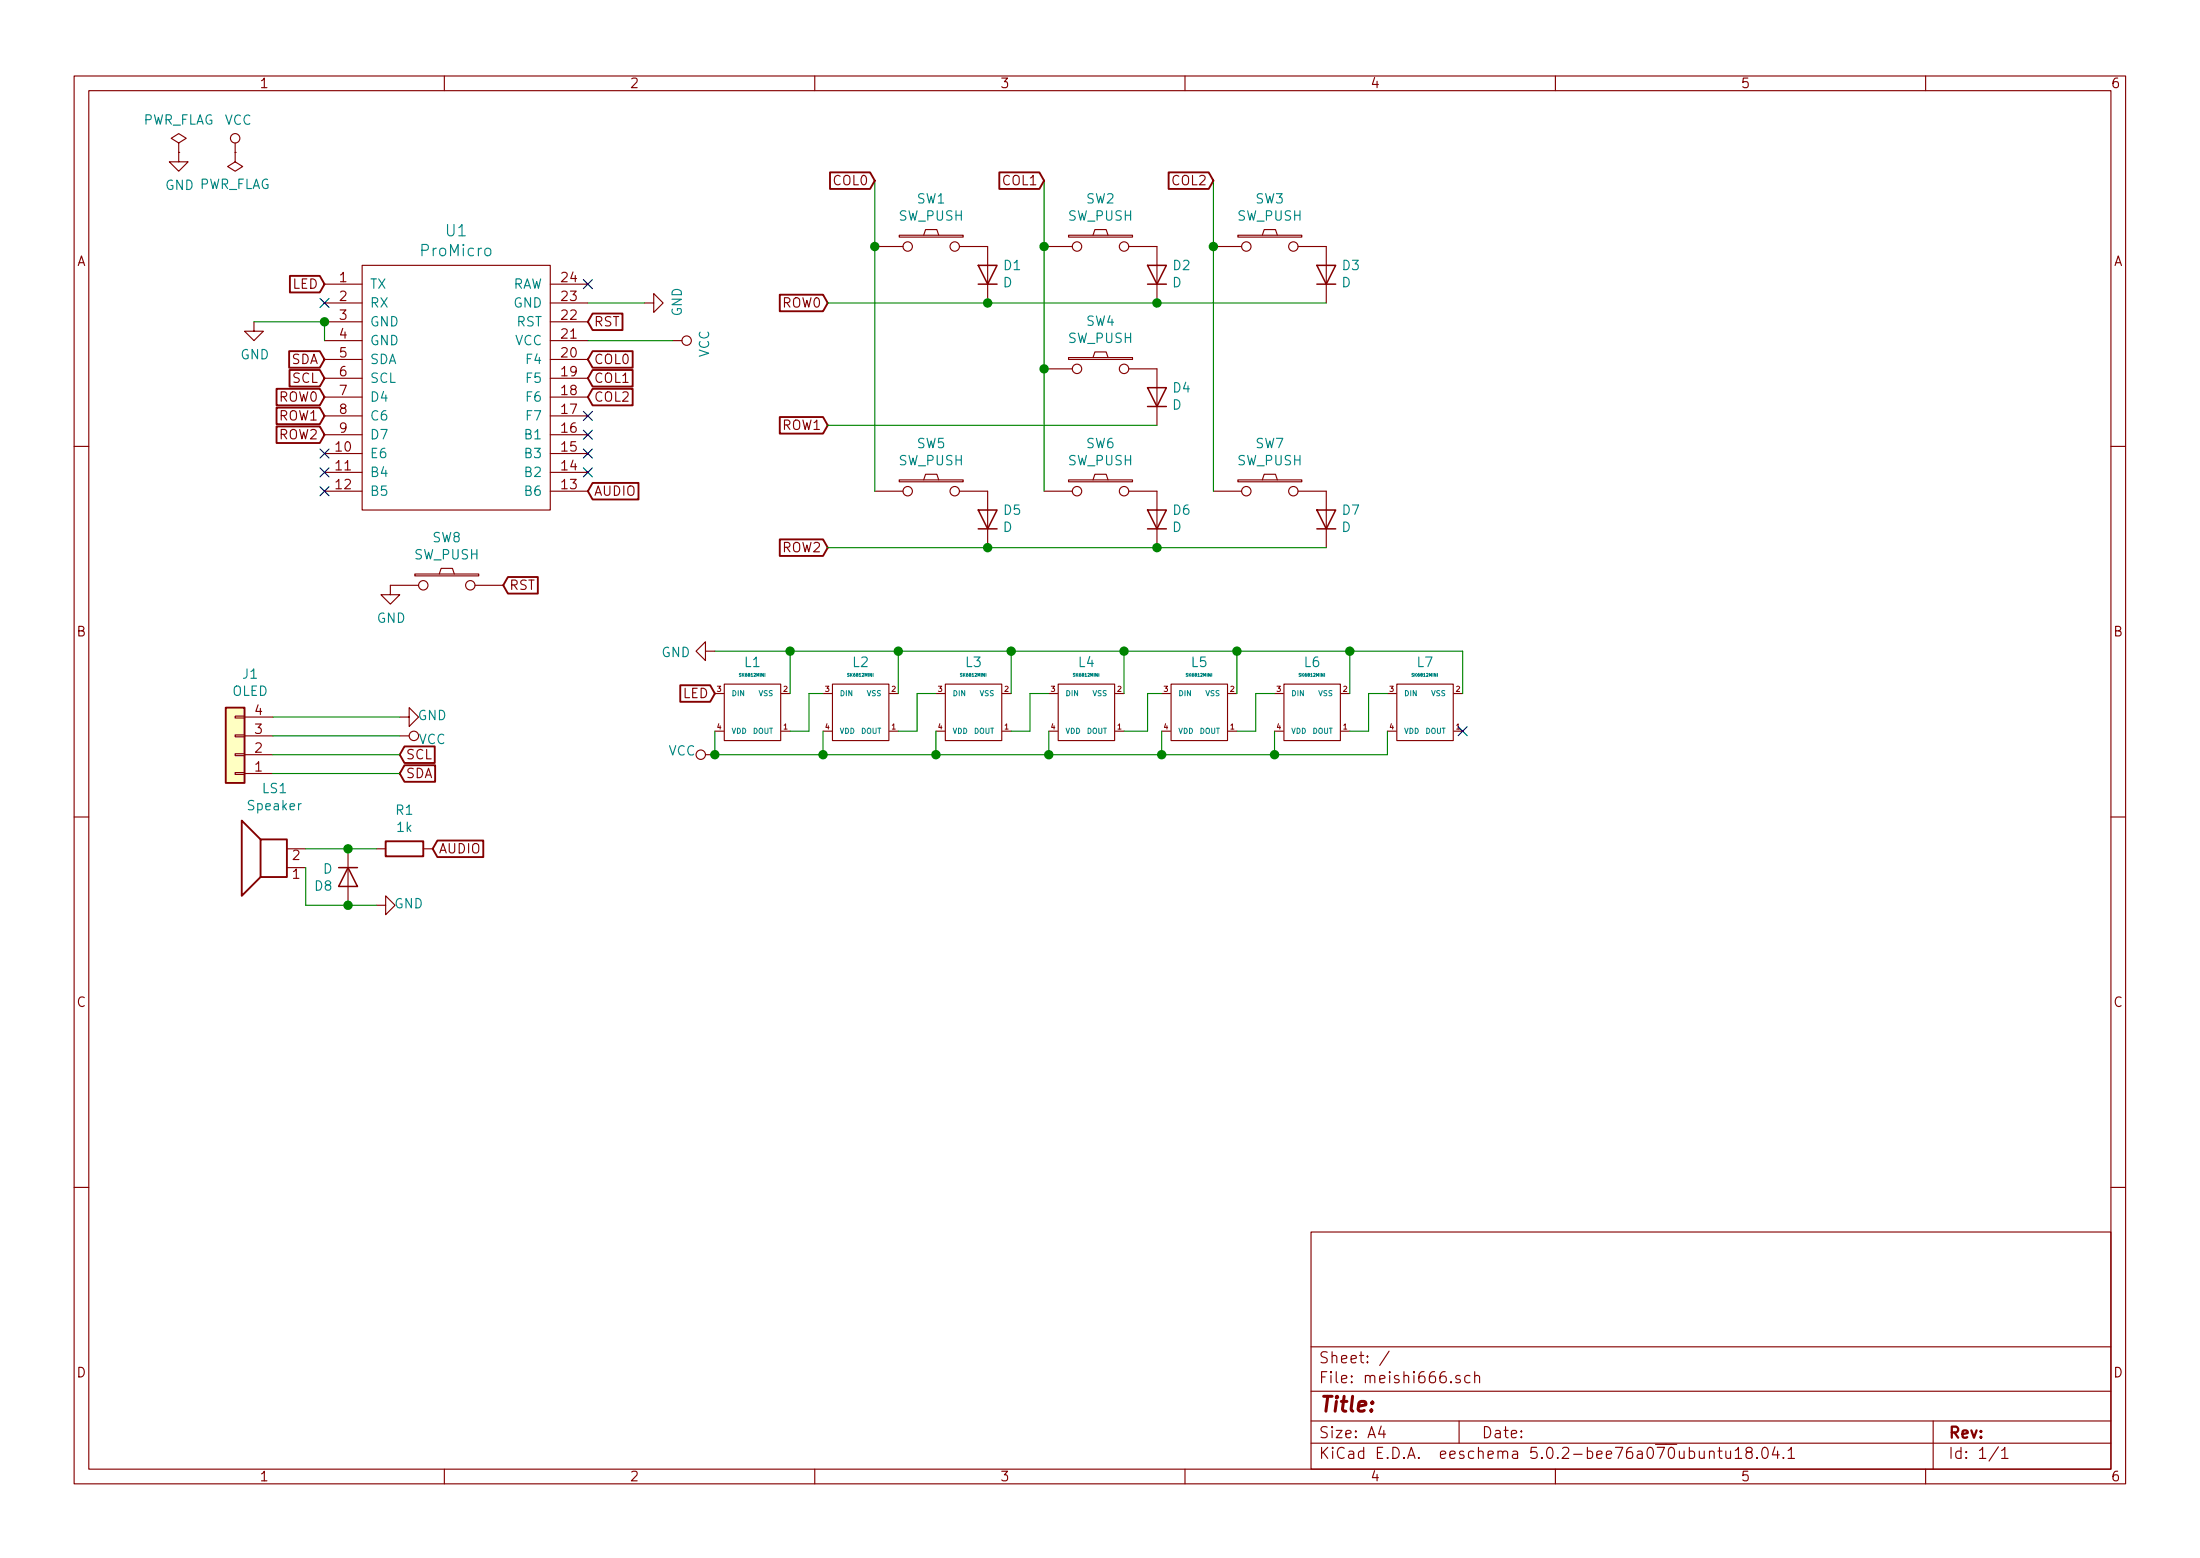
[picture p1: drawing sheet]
EESchema Schematic File Version 4
LIBS:meishi7-cache
EELAYER 26 0
EELAYER END
$Descr A4 11693 8268
encoding utf-8
Sheet 1 1
Title ""
Date ""
Rev ""
Comp ""
Comment1 ""
Comment2 ""
Comment3 ""
Comment4 ""
$EndDescr
$Comp
L kbd:ProMicro U1
U 1 1
P 2425 2250
F 0 "U1" H 2425 3287 60  0000 C CNN
F 1 "ProMicro" H 2425 3181 60  0000 C CNN
F 2 "keebio_parts:ArduinoProMicro" H 2525 1200 60  0001 C CNN
F 3 "" H 2525 1200 60  0000 C CNN
	1    2425 2250
	1    0    0    -1  
$EndComp
$Comp
L kbd:SW_PUSH SW1
U 1 1
P 4950 1300
F 0 "SW1" H 4950 1555 50  0000 C CNN
F 1 "SW_PUSH" H 4950 1464 50  0000 C CNN
F 2 "keebio_parts:MX_PCB_100H" H 4950 1300 50  0001 C CNN
F 3 "" H 4950 1300 50  0000 C CNN
	1    4950 1300
	1    0    0    -1  
$EndComp
$Comp
L kbd:SW_PUSH SW3
U 1 1
P 6750 1300
F 0 "SW3" H 6750 1555 50  0000 C CNN
F 1 "SW_PUSH" H 6750 1464 50  0000 C CNN
F 2 "keebio_parts:MX_PCB_100H" H 6750 1300 50  0001 C CNN
F 3 "" H 6750 1300 50  0000 C CNN
	1    6750 1300
	1    0    0    -1  
$EndComp
$Comp
L kbd:SW_PUSH SW4
U 1 1
P 5850 1950
F 0 "SW4" H 5850 2205 50  0000 C CNN
F 1 "SW_PUSH" H 5850 2114 50  0000 C CNN
F 2 "keebio_parts:MX_PCB_100H" H 5850 1950 50  0001 C CNN
F 3 "" H 5850 1950 50  0000 C CNN
	1    5850 1950
	1    0    0    -1  
$EndComp
$Comp
L kbd:SW_PUSH SW5
U 1 1
P 4950 2600
F 0 "SW5" H 4950 2855 50  0000 C CNN
F 1 "SW_PUSH" H 4950 2764 50  0000 C CNN
F 2 "keebio_parts:MX_PCB_100H" H 4950 2600 50  0001 C CNN
F 3 "" H 4950 2600 50  0000 C CNN
	1    4950 2600
	1    0    0    -1  
$EndComp
$Comp
L kbd:SW_PUSH SW6
U 1 1
P 5850 2600
F 0 "SW6" H 5850 2855 50  0000 C CNN
F 1 "SW_PUSH" H 5850 2764 50  0000 C CNN
F 2 "keebio_parts:MX_PCB_100H" H 5850 2600 50  0001 C CNN
F 3 "" H 5850 2600 50  0000 C CNN
	1    5850 2600
	1    0    0    -1  
$EndComp
$Comp
L kbd:SW_PUSH SW7
U 1 1
P 6750 2600
F 0 "SW7" H 6750 2855 50  0000 C CNN
F 1 "SW_PUSH" H 6750 2764 50  0000 C CNN
F 2 "keebio_parts:MX_PCB_100H" H 6750 2600 50  0001 C CNN
F 3 "" H 6750 2600 50  0000 C CNN
	1    6750 2600
	1    0    0    -1  
$EndComp
$Comp
L kbd:SW_PUSH SW2
U 1 1
P 5850 1300
F 0 "SW2" H 5850 1555 50  0000 C CNN
F 1 "SW_PUSH" H 5850 1464 50  0000 C CNN
F 2 "keebio_parts:MX_PCB_100H" H 5850 1300 50  0001 C CNN
F 3 "" H 5850 1300 50  0000 C CNN
	1    5850 1300
	1    0    0    -1  
$EndComp
$Comp
L kbd:SK6812MINI L1
U 1 1
P 4000 3775
F 0 "L1" H 4000 3513 51  0000 C CNN
F 1 "SK6812MINI" H 4000 3578 16  0000 C CNN
F 2 "kbd:SK6812MINI_rev" H 4000 3775 60  0001 C CNN
F 3 "" H 4000 3775 60  0001 C CNN
	1    4000 3775
	-1   0    0    1   
$EndComp
$Comp
L kbd:SK6812MINI L2
U 1 1
P 4575 3775
F 0 "L2" H 4575 3513 51  0000 C CNN
F 1 "SK6812MINI" H 4575 3578 16  0000 C CNN
F 2 "kbd:SK6812MINI_rev" H 4575 3775 60  0001 C CNN
F 3 "" H 4575 3775 60  0001 C CNN
	1    4575 3775
	-1   0    0    1   
$EndComp
$Comp
L kbd:SK6812MINI L3
U 1 1
P 5175 3775
F 0 "L3" H 5175 3513 51  0000 C CNN
F 1 "SK6812MINI" H 5175 3578 16  0000 C CNN
F 2 "kbd:SK6812MINI_rev" H 5175 3775 60  0001 C CNN
F 3 "" H 5175 3775 60  0001 C CNN
	1    5175 3775
	-1   0    0    1   
$EndComp
$Comp
L kbd:SK6812MINI L4
U 1 1
P 5775 3775
F 0 "L4" H 5775 3513 51  0000 C CNN
F 1 "SK6812MINI" H 5775 3578 16  0000 C CNN
F 2 "kbd:SK6812MINI_rev" H 5775 3775 60  0001 C CNN
F 3 "" H 5775 3775 60  0001 C CNN
	1    5775 3775
	-1   0    0    1   
$EndComp
$Comp
L kbd:SK6812MINI L5
U 1 1
P 6375 3775
F 0 "L5" H 6375 3513 51  0000 C CNN
F 1 "SK6812MINI" H 6375 3578 16  0000 C CNN
F 2 "kbd:SK6812MINI_rev" H 6375 3775 60  0001 C CNN
F 3 "" H 6375 3775 60  0001 C CNN
	1    6375 3775
	-1   0    0    1   
$EndComp
$Comp
L kbd:SK6812MINI L6
U 1 1
P 6975 3775
F 0 "L6" H 6975 3513 51  0000 C CNN
F 1 "SK6812MINI" H 6975 3578 16  0000 C CNN
F 2 "kbd:SK6812MINI_rev" H 6975 3775 60  0001 C CNN
F 3 "" H 6975 3775 60  0001 C CNN
	1    6975 3775
	-1   0    0    1   
$EndComp
$Comp
L kbd:SK6812MINI L7
U 1 1
P 7575 3775
F 0 "L7" H 7575 3513 51  0000 C CNN
F 1 "SK6812MINI" H 7575 3578 16  0000 C CNN
F 2 "kbd:SK6812MINI_rev" H 7575 3775 60  0001 C CNN
F 3 "" H 7575 3775 60  0001 C CNN
	1    7575 3775
	-1   0    0    1   
$EndComp
NoConn ~ 3125 1500
Text GLabel 3125 1700 2    50   Input ~ 0
RST
Text GLabel 3125 2000 2    50   Input ~ 0
COL1
Text GLabel 3125 2100 2    50   Input ~ 0
COL2
Text GLabel 3125 1900 2    50   Input ~ 0
COL0
$Comp
L power:GND #PWR0101
U 1 1
P 3425 1600
F 0 "#PWR0101" H 3425 1350 50  0001 C CNN
F 1 "GND" H 3430 1427 50  0000 C CNN
F 2 "" H 3425 1600 50  0001 C CNN
F 3 "" H 3425 1600 50  0001 C CNN
	1    3425 1600
	0    -1   -1   0   
$EndComp
$Comp
L power:VCC #PWR0102
U 1 1
P 3575 1800
F 0 "#PWR0102" H 3575 1650 50  0001 C CNN
F 1 "VCC" H 3592 1973 50  0000 C CNN
F 2 "" H 3575 1800 50  0001 C CNN
F 3 "" H 3575 1800 50  0001 C CNN
	1    3575 1800
	0    1    1    0   
$EndComp
Text GLabel 1725 2100 0    50   Input ~ 0
ROW0
Text GLabel 1725 2200 0    50   Input ~ 0
ROW1
Text GLabel 1725 2300 0    50   Input ~ 0
ROW2
Wire Wire Line
	1725 1700 1725 1800
Wire Wire Line
	3125 1600 3425 1600
Wire Wire Line
	3125 1800 3575 1800
$Comp
L power:GND #PWR0103
U 1 1
P 1350 1700
F 0 "#PWR0103" H 1350 1450 50  0001 C CNN
F 1 "GND" H 1355 1527 50  0000 C CNN
F 2 "" H 1350 1700 50  0001 C CNN
F 3 "" H 1350 1700 50  0001 C CNN
	1    1350 1700
	1    0    0    -1  
$EndComp
Wire Wire Line
	1725 1700 1350 1700
Connection ~ 1725 1700
Text GLabel 1725 1900 0    50   Input ~ 0
SDA
Text GLabel 1725 2000 0    50   Input ~ 0
SCL
Text GLabel 1725 1500 0    50   Input ~ 0
LED
NoConn ~ 3125 2200
NoConn ~ 3125 2300
NoConn ~ 3125 2400
NoConn ~ 3125 2500
NoConn ~ 1725 2600
NoConn ~ 1725 2500
NoConn ~ 1725 2400
$Comp
L Device:D D1
U 1 1
P 5250 1450
F 0 "D1" V 5296 1371 50  0000 R CNN
F 1 "D" V 5205 1371 50  0000 R CNN
F 2 "keebio_parts:Diode-hybrid-3pad" H 5250 1450 50  0001 C CNN
F 3 "~" H 5250 1450 50  0001 C CNN
	1    5250 1450
	0    -1   -1   0   
$EndComp
$Comp
L Device:D D2
U 1 1
P 6150 1450
F 0 "D2" V 6196 1371 50  0000 R CNN
F 1 "D" V 6105 1371 50  0000 R CNN
F 2 "keebio_parts:Diode-hybrid-3pad" H 6150 1450 50  0001 C CNN
F 3 "~" H 6150 1450 50  0001 C CNN
	1    6150 1450
	0    -1   -1   0   
$EndComp
$Comp
L Device:D D3
U 1 1
P 7050 1450
F 0 "D3" V 7096 1371 50  0000 R CNN
F 1 "D" V 7005 1371 50  0000 R CNN
F 2 "keebio_parts:Diode-hybrid-3pad" H 7050 1450 50  0001 C CNN
F 3 "~" H 7050 1450 50  0001 C CNN
	1    7050 1450
	0    -1   -1   0   
$EndComp
$Comp
L Device:D D4
U 1 1
P 6150 2100
F 0 "D4" V 6196 2021 50  0000 R CNN
F 1 "D" V 6105 2021 50  0000 R CNN
F 2 "keebio_parts:Diode-hybrid-3pad" H 6150 2100 50  0001 C CNN
F 3 "~" H 6150 2100 50  0001 C CNN
	1    6150 2100
	0    -1   -1   0   
$EndComp
$Comp
L Device:D D5
U 1 1
P 5250 2750
F 0 "D5" V 5296 2671 50  0000 R CNN
F 1 "D" V 5205 2671 50  0000 R CNN
F 2 "keebio_parts:Diode-hybrid-3pad" H 5250 2750 50  0001 C CNN
F 3 "~" H 5250 2750 50  0001 C CNN
	1    5250 2750
	0    -1   -1   0   
$EndComp
$Comp
L Device:D D6
U 1 1
P 6150 2750
F 0 "D6" V 6196 2671 50  0000 R CNN
F 1 "D" V 6105 2671 50  0000 R CNN
F 2 "keebio_parts:Diode-hybrid-3pad" H 6150 2750 50  0001 C CNN
F 3 "~" H 6150 2750 50  0001 C CNN
	1    6150 2750
	0    -1   -1   0   
$EndComp
$Comp
L Device:D D7
U 1 1
P 7050 2750
F 0 "D7" V 7096 2671 50  0000 R CNN
F 1 "D" V 7005 2671 50  0000 R CNN
F 2 "keebio_parts:Diode-hybrid-3pad" H 7050 2750 50  0001 C CNN
F 3 "~" H 7050 2750 50  0001 C CNN
	1    7050 2750
	0    -1   -1   0   
$EndComp
Wire Wire Line
	4650 2600 4650 1300
Connection ~ 4650 1300
Wire Wire Line
	4650 1300 4650 950 
Wire Wire Line
	5550 2600 5550 1950
Connection ~ 5550 1300
Wire Wire Line
	5550 1300 5550 950 
Connection ~ 5550 1950
Wire Wire Line
	5550 1950 5550 1300
Wire Wire Line
	6450 2600 6450 1300
Connection ~ 6450 1300
Wire Wire Line
	6450 1300 6450 950 
Wire Wire Line
	7050 1600 6150 1600
Connection ~ 6150 1600
Wire Wire Line
	6150 1600 5250 1600
Connection ~ 6150 2900
Wire Wire Line
	6150 2900 5250 2900
Text GLabel 4650 950  0    50   Input ~ 0
COL0
Text GLabel 5550 950  0    50   Input ~ 0
COL1
Text GLabel 6450 950  0    50   Input ~ 0
COL2
Text GLabel 4400 1600 0    50   Input ~ 0
ROW0
Text GLabel 4400 2250 0    50   Input ~ 0
ROW1
Text GLabel 4400 2900 0    50   Input ~ 0
ROW2
Wire Wire Line
	5250 1600 4400 1600
Connection ~ 5250 1600
Wire Wire Line
	4400 2250 6150 2250
Wire Wire Line
	5250 2900 4400 2900
Connection ~ 5250 2900
Text GLabel 3800 3675 0    50   Input ~ 0
LED
Wire Wire Line
	4200 3875 4300 3875
Wire Wire Line
	4300 3875 4300 3675
Wire Wire Line
	4300 3675 4375 3675
Wire Wire Line
	4775 3875 4875 3875
Wire Wire Line
	4875 3875 4875 3675
Wire Wire Line
	4875 3675 4975 3675
Wire Wire Line
	5375 3875 5475 3875
Wire Wire Line
	5475 3875 5475 3675
Wire Wire Line
	5475 3675 5575 3675
Wire Wire Line
	5975 3875 6100 3875
Wire Wire Line
	6100 3875 6100 3675
Wire Wire Line
	6100 3675 6175 3675
Wire Wire Line
	6575 3875 6675 3875
Wire Wire Line
	6675 3875 6675 3675
Wire Wire Line
	6675 3675 6775 3675
Wire Wire Line
	7175 3875 7275 3875
Wire Wire Line
	7275 3875 7275 3675
Wire Wire Line
	7275 3675 7375 3675
Wire Wire Line
	4200 3675 4200 3450
Wire Wire Line
	4200 3450 4775 3450
Wire Wire Line
	7775 3675 7775 3450
Wire Wire Line
	7175 3675 7175 3450
Connection ~ 7175 3450
Wire Wire Line
	7175 3450 7775 3450
Wire Wire Line
	6575 3675 6575 3450
Connection ~ 6575 3450
Wire Wire Line
	6575 3450 7175 3450
Wire Wire Line
	5975 3675 5975 3450
Connection ~ 5975 3450
Wire Wire Line
	5975 3450 6575 3450
Wire Wire Line
	5375 3675 5375 3450
Connection ~ 5375 3450
Wire Wire Line
	5375 3450 5975 3450
Wire Wire Line
	4775 3675 4775 3450
Connection ~ 4775 3450
Wire Wire Line
	4775 3450 5375 3450
Wire Wire Line
	7375 4000 7375 3875
NoConn ~ 7775 3875
Wire Wire Line
	4375 3875 4375 4000
Wire Wire Line
	4375 4000 4975 4000
Wire Wire Line
	4975 3875 4975 4000
Connection ~ 4975 4000
Wire Wire Line
	4975 4000 5575 4000
Wire Wire Line
	5575 3875 5575 4000
Connection ~ 5575 4000
Wire Wire Line
	5575 4000 6175 4000
Wire Wire Line
	6175 3875 6175 4000
Connection ~ 6175 4000
Wire Wire Line
	6175 4000 6775 4000
Wire Wire Line
	6775 3875 6775 4000
Connection ~ 6775 4000
Wire Wire Line
	6775 4000 7375 4000
Wire Wire Line
	4200 3450 3800 3450
Connection ~ 4200 3450
Wire Wire Line
	4375 4000 3800 4000
Connection ~ 4375 4000
Wire Wire Line
	3800 3875 3800 4000
$Comp
L kbd:SW_PUSH SW8
U 1 1
P 2375 3100
F 0 "SW8" H 2375 3355 50  0000 C CNN
F 1 "SW_PUSH" H 2375 3264 50  0000 C CNN
F 2 "kbd:ResetSW" H 2375 3100 50  0001 C CNN
F 3 "" H 2375 3100 50  0000 C CNN
	1    2375 3100
	1    0    0    -1  
$EndComp
Text GLabel 2675 3100 2    50   Input ~ 0
RST
$Comp
L power:GND #PWR0104
U 1 1
P 2075 3100
F 0 "#PWR0104" H 2075 2850 50  0001 C CNN
F 1 "GND" H 2080 2927 50  0000 C CNN
F 2 "" H 2075 3100 50  0001 C CNN
F 3 "" H 2075 3100 50  0001 C CNN
	1    2075 3100
	1    0    0    -1  
$EndComp
$Comp
L power:GND #PWR0105
U 1 1
P 3800 3450
F 0 "#PWR0105" H 3800 3200 50  0001 C CNN
F 1 "GND" V 3805 3322 50  0000 R CNN
F 2 "" H 3800 3450 50  0001 C CNN
F 3 "" H 3800 3450 50  0001 C CNN
	1    3800 3450
	0    1    1    0   
$EndComp
$Comp
L power:VCC #PWR0106
U 1 1
P 3800 4000
F 0 "#PWR0106" H 3800 3850 50  0001 C CNN
F 1 "VCC" V 3817 4173 50  0000 C CNN
F 2 "" H 3800 4000 50  0001 C CNN
F 3 "" H 3800 4000 50  0001 C CNN
	1    3800 4000
	0    -1   -1   0   
$EndComp
$Comp
L Connector_Generic:Conn_01x04 J1
U 1 1
P 1250 4000
F 0 "J1" H 1170 3575 50  0000 C CNN
F 1 "OLED" H 1170 3666 50  0000 C CNN
F 2 "kbd:OLED" H 1250 4000 50  0001 C CNN
F 3 "~" H 1250 4000 50  0001 C CNN
	1    1250 4000
	-1   0    0    1   
$EndComp
$Comp
L power:GND #PWR0107
U 1 1
P 2125 3800
F 0 "#PWR0107" H 2125 3550 50  0001 C CNN
F 1 "GND" V 2130 3627 50  0000 C CNN
F 2 "" H 2125 3800 50  0001 C CNN
F 3 "" H 2125 3800 50  0001 C CNN
	1    2125 3800
	0    -1   -1   0   
$EndComp
Connection ~ 3800 4000
$Comp
L power:VCC #PWR0108
U 1 1
P 2125 3900
F 0 "#PWR0108" H 2125 3750 50  0001 C CNN
F 1 "VCC" V 2142 4073 50  0000 C CNN
F 2 "" H 2125 3900 50  0001 C CNN
F 3 "" H 2125 3900 50  0001 C CNN
	1    2125 3900
	0    1    1    0   
$EndComp
Text GLabel 2125 4000 2    50   Input ~ 0
SCL
Text GLabel 2125 4100 2    50   Input ~ 0
SDA
Wire Wire Line
	6150 2900 7050 2900
$Comp
L power:PWR_FLAG #FLG0101
U 1 1
P 950 800
F 0 "#FLG0101" H 950 875 50  0001 C CNN
F 1 "PWR_FLAG" H 950 974 50  0000 C CNN
F 2 "" H 950 800 50  0001 C CNN
F 3 "~" H 950 800 50  0001 C CNN
	1    950  800 
	1    0    0    -1  
$EndComp
$Comp
L power:PWR_FLAG #FLG0102
U 1 1
P 1250 800
F 0 "#FLG0102" H 1250 875 50  0001 C CNN
F 1 "PWR_FLAG" H 1250 973 50  0000 C CNN
F 2 "" H 1250 800 50  0001 C CNN
F 3 "~" H 1250 800 50  0001 C CNN
	1    1250 800 
	-1   0    0    1   
$EndComp
$Comp
L power:GND #PWR0111
U 1 1
P 950 800
F 0 "#PWR0111" H 950 550 50  0001 C CNN
F 1 "GND" H 955 627 50  0000 C CNN
F 2 "" H 950 800 50  0001 C CNN
F 3 "" H 950 800 50  0001 C CNN
	1    950  800 
	1    0    0    -1  
$EndComp
$Comp
L power:VCC #PWR0112
U 1 1
P 1250 800
F 0 "#PWR0112" H 1250 650 50  0001 C CNN
F 1 "VCC" H 1267 973 50  0000 C CNN
F 2 "" H 1250 800 50  0001 C CNN
F 3 "" H 1250 800 50  0001 C CNN
	1    1250 800 
	1    0    0    -1  
$EndComp
NoConn ~ 1725 1600
Wire Wire Line
	1450 3800 2125 3800
Wire Wire Line
	1450 3900 2125 3900
Wire Wire Line
	1450 4000 2125 4000
Wire Wire Line
	1450 4100 2125 4100
$Comp
L Device:R R1
U 1 1
P 2150 4500
F 0 "R1" V 1943 4500 50  0000 C CNN
F 1 "1k" V 2034 4500 50  0000 C CNN
F 2 "keebio_parts:Resistor-Hybrid" V 2080 4500 50  0001 C CNN
F 3 "~" H 2150 4500 50  0001 C CNN
	1    2150 4500
	0    1    1    0   
$EndComp
Text GLabel 3125 2600 2    50   Input ~ 0
AUDIO
Text GLabel 2300 4500 2    50   Input ~ 0
AUDIO
$Comp
L Device:Speaker LS1
U 1 1
P 1425 4600
F 0 "LS1" H 1390 4183 50  0000 C CNN
F 1 "Speaker" H 1390 4274 50  0000 C CNN
F 2 "kbd:PKLCS1212E4001_HandSoldering" H 1425 4400 50  0001 C CNN
F 3 "~" H 1415 4550 50  0001 C CNN
	1    1425 4600
	-1   0    0    1   
$EndComp
$Comp
L power:GND #PWR0109
U 1 1
P 2000 4800
F 0 "#PWR0109" H 2000 4550 50  0001 C CNN
F 1 "GND" V 2005 4627 50  0000 C CNN
F 2 "" H 2000 4800 50  0001 C CNN
F 3 "" H 2000 4800 50  0001 C CNN
	1    2000 4800
	0    -1   -1   0   
$EndComp
$Comp
L Device:D D8
U 1 1
P 1850 4650
F 0 "D8" V 1896 4571 50  0000 R CNN
F 1 "D" V 1805 4571 50  0000 R CNN
F 2 "keebio_parts:Diode-hybrid-3pad" H 1850 4650 50  0001 C CNN
F 3 "~" H 1850 4650 50  0001 C CNN
	1    1850 4650
	0    1    1    0   
$EndComp
Wire Wire Line
	1850 4500 2000 4500
Connection ~ 1850 4500
Wire Wire Line
	1625 4500 1850 4500
Wire Wire Line
	1625 4600 1625 4800
Wire Wire Line
	1625 4800 1850 4800
Wire Wire Line
	2000 4800 1850 4800
Connection ~ 1850 4800
$EndSCHEMATC
